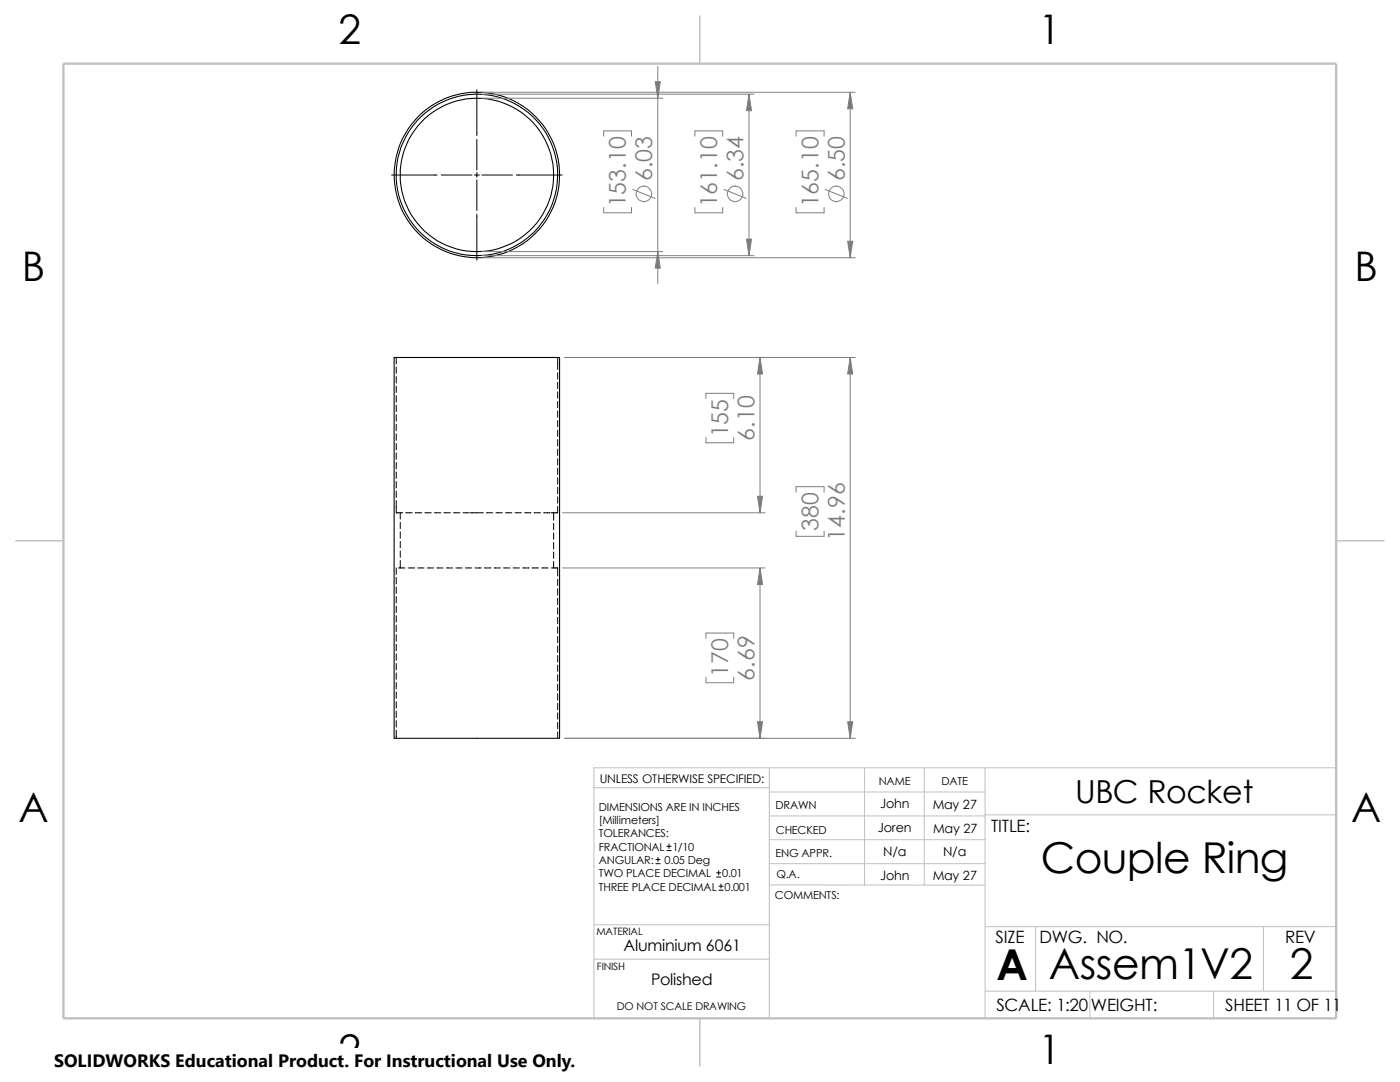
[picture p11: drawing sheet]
<svg xmlns="http://www.w3.org/2000/svg" width="279mm" height="216mm" viewBox="0 0 279 216" stroke-linecap="round" stroke-linejoin="round" font-family="sans-serif">
<g fill="none" stroke="#c0c0c0" stroke-width=".2">
<path d="M118.5 157.2h35M153.5 158h43.1M153.5 153.2v50M172.6 153.2v23.4M184.4 153.2v23.4M196.6 153.2v50M266.7 153.2h-148.2v50M153.5 172.3h43.1M153.5 176.6h43.1M153.5 162.8h43.1M153.5 167.6h43.1M196.6 162.6h70.1"/>
<path d="M118.5 184.5h35.1M118.5 191.4h35M196.6 184.9h70.1M196.6 197.8h70.1M206.7 184.9v12.9M217.5 197.8v5.4M242.2 197.8v5.4M252.1 184.9v12.9"/>
</g>
<path d="M139.7 3.2v9.5M3.1 107.9h9.6M266.7 107.9h9.5M139.7 203.2v9.5" fill="none" stroke="#c0c0c0" stroke-width=".21"/>
<path d="M12.7 12.7h254v190.5h-254z" fill="none" stroke="#c0c0c0" stroke-width=".47"/>
<g fill="none" stroke="#000" stroke-width=".2">
<path d="M95.2 17.9v9.2M78.1 34.9h9.1M88.1 34.9h6.1M94.7 34.9h1M95.2 27.8v6.1M95.2 34.4v1M95.2 35.9v6.1M96.2 34.9h6.1M103 34.9h9.2M95.2 42.8v9.1M79.1 71.3v1.3M79.1 73.2v1.3"/>
<path d="M79.1 75.1v1.3M79.1 77v1.3M79.1 79v1.2M111.3 71.3v2.4M111.3 74.4v1.2M111.3 76.3v1.3M111.3 78.2v1.3M79.1 99.9v2.4h1.2M79.1 80.9v1.2M79.1 82.8v1.2M79.1 84.7v1.2M79.1 86.6v1.2"/>
<path d="M79.1 88.5v1.2M79.1 90.4v1.3M79.1 92.3v1.3M79.1 94.2v1.3M79.1 96.1v1.3M79.1 98v1.3M111.3 80.1v1.3M111.3 82v1.3M111.3 83.9v1.3M111.3 85.8v1.3M111.3 87.7v1.3M111.3 89.6v1.3"/>
<path d="M111.3 91.5v1.3M111.3 93.4v1.3M111.3 95.3v1.3M111.3 97.2v1.3M111.3 99.1v1.3M79.1 113.3v1.3M79.1 115.2v1.3M79.1 117.1v1.3M79.1 119v1.3M79.5 113.3h1.3M79.9 102.3v1.3M79.9 104.2v1.3"/>
<path d="M79.9 106.1v1.3M79.9 108v1.3M79.9 109.9v1.3M79.9 111.8v1.5M81 102.3h1.3M81.4 113.3h1.3M82.9 102.3h1.3M83.4 113.3h1.2M84.8 102.3h1.3M85.3 113.3h1.2M86.7 102.3h1.3M87.2 113.3h1.2"/>
<path d="M88.6 102.3h1.3M89.1 113.3h1.2M90.5 102.3h1.3M91 113.3h1.2M92.4 102.3h1.3M92.9 113.3h1.2M93.9 102.3h2.5M94.8 113.3h1.3M96.7 113.3h1.3M97.1 102.3h1.2M98.6 113.3h1.3M99 102.3h1.2"/>
<path d="M100.5 113.3h1.3M100.9 102.3h1.3M102.4 113.3h1.3M102.8 102.3h1.3M104.3 113.3h1.3M104.7 102.3h1.3M106.2 113.3h1.3M106.6 102.3h1.3M108.1 113.3h1.3M108.5 102.3h1.3M110 113.3h1.3v1.6M110.5 102.3v1.5"/>
<path d="M110.5 104.4v1.3M110.5 106.3v1.3M110.5 108.2v1.3M110.5 110.2v1.2M110.5 112.1v1.2M111.3 101v1.3h-1.3M111.3 115.6v1.2M111.3 117.5v1.2M111.3 119.4v1.2M79.1 120.9v1.3M79.1 122.9v1.2M79.1 124.8v1.2"/>
<path d="M79.1 126.7v1.2M79.1 128.6v1.2M79.1 130.5v1.2M79.1 132.4v1.2M79.1 134.3v1.3M79.1 136.2v1.3M79.1 138.1v1.3M79.1 140v1.3M111.3 121.3v1.3M111.3 123.2v1.3M111.3 125.1v1.3M111.3 127v1.3"/>
<path d="M111.3 128.9v1.3M111.3 130.8v1.3M111.3 132.7v1.3M111.3 134.6v1.3M111.3 136.5v1.3M111.3 138.4v1.3M79.1 141.9v1.3M79.1 143.8v1.3M79.1 145.7v1.6M111.3 140.3v1.3M111.3 142.2v1.3M111.3 144.1v1.3"/>
<path d="M111.3 146v1.3M130.9 172.3h.8M130.9 171.5h.8M131.3 171.1v.8M133.1 169.7h.8M133.1 168.9h.8M133.5 168.4v.9M143 175h.8M143 174.2h.8M143.4 173.7v.9M143.5 177.6h.8M143.5 176.8h.8"/>
<path d="M143.9 176.4v.8"/>
</g>
<g fill="none" stroke="#000" stroke-width=".21">
<path d="M78.7 71.3h33v76h-33z"/>
<circle cx="95.2" cy="34.9" r="15.3"/>
<circle cx="95.2" cy="34.9" r="16.1"/>
<circle cx="95.2" cy="34.9" r="16.5"/>
</g>
<g fill="none" stroke="#808080" stroke-width=".2">
<path d="M96.2 18.8h54.3M96.2 18.4h74.5M96.2 19.6h36.1M131.3 13.3v43.3M149.5 18.8v32.2M169.7 18.4v33M120.5 27.2v-1.1h5.5v1.1M126.3 37.8l4.4 1.8M138.7 27.2v-1.1h5.5v1.1M144.5 37.8l4.4 1.8M158.9 27.2v-1.1h5.6v1.1M164.7 37.8l4.4 1.8"/>
<path d="M96.2 51h54.3M96.2 51.4h74.5M96.2 50.2h36.1M120.5 41.4v1.1h5.5v-1.1M138.7 41.4v1.1h5.5v-1.1M158.9 41.4v1.1h5.6v-1.1M112.7 71.3h58M140.9 79.5v-1h5.5v1M151.7 71.3v31M169.7 71.3v76M140.9 87.3v1h5.5v-1M158.9 98.2v-1.1h5.6v1.1"/>
<path d="M112.3 113.3h40.4M112.3 102.3h40.4M151.7 113.3v34M158.9 106v1h5.6v-1M140.9 127.4v-1.1h5.5v1.1M140.9 135.1v1.1h5.5v-1.1M112.7 147.3h58"/>
<circle cx="128.5" cy="38.7" r="1.55"/>
<circle cx="146.7" cy="38.7" r="1.55"/>
<circle cx="166.9" cy="38.7" r="1.56"/>
</g>
<g fill="#808080" stroke="#808080" stroke-width=".2">
<path d="M169.2 144h1l-.5 3.3z"/>
<path d="M169.7 71.3l.5 3.3h-1z"/>
<path d="M151.7 113.3l.5 3.3h-1z"/>
<path d="M151.2 144h1l-.5 3.3z"/>
<path d="M151.2 99h1l-.5 3.3z"/>
<path d="M151.7 71.3l.5 3.3h-1z"/>
<path d="M149.5 18.8l.5 3.3h-1z"/>
<path d="M149 47.7h1l-.5 3.3z"/>
<path d="M169.2 48.1h1l-.5 3.3z"/>
<path d="M169.7 18.4l.5 3.3h-1z"/>
<path d="M130.8 16.3h1l-.5 3.3z"/>
<path d="M131.3 50.2l.5 3.3h-1z"/>
</g>
<path d="M10.8 209.2h104.1v6.7h-104.1z" fill="#fff"/>
<g font-size="8.5">
<text x="207.7" y="174.1">Couple Ring</text>
<text x="198.8" y="195.5">A</text>
<text x="209.3" y="195.3">Assem1V2</text>
<text x="257.4" y="195.3">2</text>
</g>
<g font-size="8.1">
<text x="67.6" y="8.8">2</text>
<text x="207.3" y="8.8">1</text>
<text x="4.4" y="56.1">B</text>
<text x="270.3" y="56.1">B</text>
<text x="3.7" y="164.1">A</text>
<text x="269.6" y="164.1">A</text>
<text x="67.6" y="212.3">2</text>
<text x="207.3" y="212.3">1</text>
</g>
<text font-size="6.3" x="214.6" y="160.3">UBC Rocket</text>
<g font-size="4.6" fill="#808080">
<text x="124.9" y="41.4" transform="rotate(-90 124.9 41.4)">153.10</text>
<text x="130.2" y="36.2" transform="rotate(-90 130.2 36.2)">6.03</text>
<text x="143.1" y="41.4" transform="rotate(-90 143.1 41.4)">161.10</text>
<text x="148.4" y="36.2" transform="rotate(-90 148.4 36.2)">6.34</text>
<text x="163.4" y="41.4" transform="rotate(-90 163.4 41.4)">165.10</text>
<text x="168.6" y="36.2" transform="rotate(-90 168.6 36.2)">6.50</text>
<text x="145.3" y="87.3" transform="rotate(-90 145.3 87.3)">155</text>
<text x="150.6" y="87.9" transform="rotate(-90 150.6 87.9)">6.10</text>
<text x="163.4" y="106" transform="rotate(-90 163.4 106)">380</text>
<text x="168.6" y="107.9" transform="rotate(-90 168.6 107.9)">14.96</text>
<text x="145.3" y="135.1" transform="rotate(-90 145.3 135.1)">170</text>
<text x="150.6" y="135.8" transform="rotate(-90 150.6 135.8)">6.69</text>
</g>
<text font-size="3.6" x="10.8" y="213">SOLIDWORKS Educational Product. For Instructional Use Only.</text>
<g font-size="3.4">
<text x="197.8" y="166">TITLE:</text>
<text x="198.7" y="188.1">SIZE</text>
<text x="207.5" y="188.1">DWG. NO.</text>
<text x="256.5" y="188.2">REV</text>
<text x="198.8" y="201.7">SCALE: 1:20</text>
<text x="217.7" y="201.8">WEIGHT:</text>
<text x="244.5" y="201.7">SHEET 11 OF 11</text>
</g>
<g font-size="3.2">
<text x="124.5" y="189.8">Aluminium 6061</text>
<text x="129.9" y="196.6">Polished</text>
</g>
<g font-size="2.5">
<text x="175.6" y="161.3">John</text>
<text x="186.1" y="161.4">May 27</text>
<text x="175.2" y="166.1">Joren</text>
<text x="186.2" y="166.2">May 27</text>
<text x="176.3" y="170.8">N/a</text>
<text x="188.2" y="170.8">N/a</text>
<text x="175.6" y="175.6">John</text>
<text x="186.1" y="175.6">May 27</text>
</g>
<text font-size="2.4" x="119.7" y="156.2">UNLESS OTHERWISE SPECIFIED:</text>
<g font-size="2.2">
<text x="119.5" y="161.8">DIMENSIONS ARE IN INCHES</text>
<text x="154.8" y="161.5">DRAWN</text>
<text x="175.4" y="156.7">NAME</text>
<text x="187.9" y="156.7">DATE</text>
<text x="119.5" y="164.4">[Millimeters]</text>
<text x="119.5" y="167.1">TOLERANCES:</text>
<text x="154.8" y="166.3">CHECKED</text>
<text x="119.5" y="169.8">FRACTIONAL 1/10</text>
<text x="119.5" y="172.4">ANGULAR:</text>
<text x="132.6" y="172.4">0.05 Deg</text>
<text x="154.8" y="171">ENG APPR.</text>
<text x="119.5" y="175">TWO PLACE DECIMAL</text>
<text x="119.5" y="177.7">THREE PLACE DECIMAL 0.001</text>
<text x="144.1" y="175">0.01</text>
<text x="154.6" y="179.5">COMMENTS:</text>
<text x="154.9" y="175.2">Q.A.</text>
</g>
<text font-size="2.1" x="123.1" y="201.6">DO NOT SCALE DRAWING</text>
<g font-size="2">
<text x="119" y="186.6">MATERIAL</text>
<text x="119.1" y="193.5">FINISH</text>
</g>
</svg>
